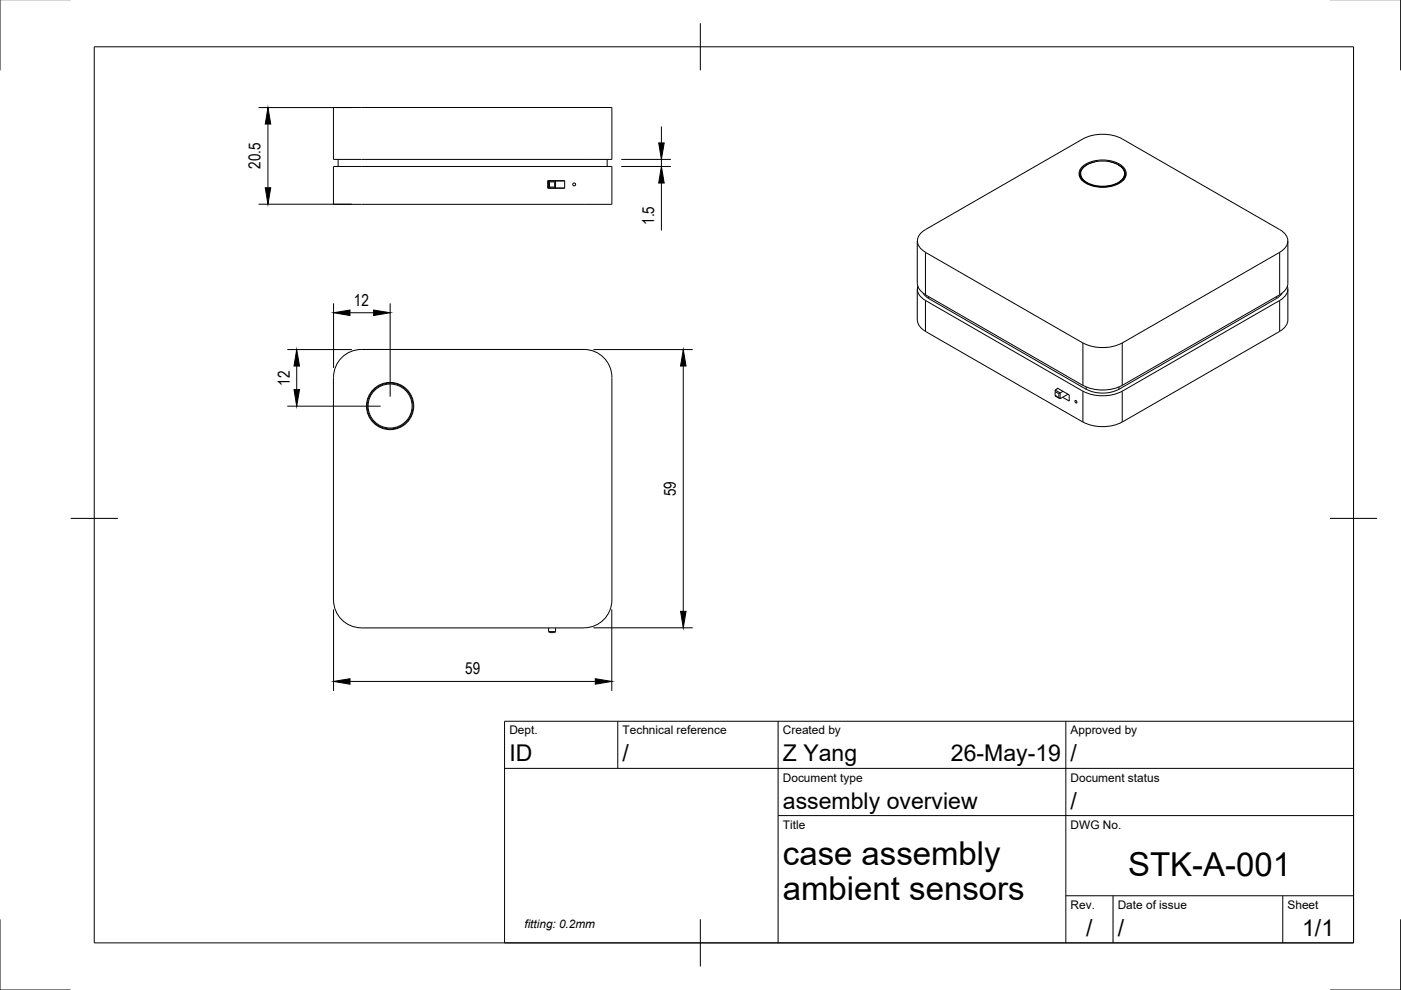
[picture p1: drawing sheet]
<svg xmlns="http://www.w3.org/2000/svg" width="297mm" height="210mm" viewBox="0 0 297 210" stroke-linecap="round" stroke-linejoin="round" font-family="sans-serif">
<!-- layer: Visible -->
<g fill="none" stroke="#000" stroke-width=".21">
<path d="M70.7 22.8h59v11h-59zM70.7 35.3h59v8h-59zM71.7 33.8v1.5M116.1 38.3h3.6v1.6h-3.6zM116.3 39.9h3.4M116.3 38.4h3.4M116.3 38.4l.2 .2M116.3 38.4v1.5M116.5 39.7h1.1M116.5 39.7l-.2 .2M116.5 38.6v1.1M116.5 38.6h1.1"/>
<path d="M117.6 38.6v1.1M117.6 38.6l.2-.2v1.5l-.2-.2M128.7 33.8v1.5M229.1 36.8a2.56 2.56 0 0 0 2.1 2.3 7.1 7.1 0 0 0 6.4-.7l.7-1 .1-.5M229.6 35.2a7.4 7.4 0 0 1 8.4 0 2.07 2.07 0 0 1 .8 2 2.07 2.07 0 0 1-1.5 1.7 7.5 7.5 0 0 1-7.7-.5 1.94 1.94 0 0 1 0-3.2zM229.9 35.3a6.9 6.9 0 0 1 7.8 0 1.91 1.91 0 0 1 .7 1.9 1.91 1.91 0 0 1-1.3 1.5 7.1 7.1 0 0 1-7.2-.4 1.8 1.8 0 0 1 0-3zM232.1 34.3l-1.3 .4-1.1 .7-.7 1-.1 1.1M235.4 34.3l1.4 .4 1 .7 .7 1 .1 1.1M238.4 36.8v.1M194.5 51.1v9M195.5 49.1l34.1-19.6a9.2 9.2 0 0 1 8.3 0l33.4 19.2a2.49 2.49 0 0 1 1.2 3.8l-1.2 1-33.4 19.2a9.3 9.3 0 0 1-8.3 0l-33.4-19.2a2.49 2.49 0 0 1-1.2-3.8zM273 51.1v9"/>
<path d="M194.5 61.3v6.5a2.94 2.94 0 0 0 1.7 2.4M194.5 60.1a2.94 2.94 0 0 0 1.7 2.4l33.4 19.2M194.6 60.7a2.59 2.59 0 0 0 1.6 3l33.4 19.2M195.7 62.2l.5 .6 .7 .5 33.4 19.2a7.8 7.8 0 0 0 6.9 0l33.4-19.2M196.2 70.3l33.4 19.2a9.2 9.2 0 0 0 8.3 0l33.4-19.2M271.8 62.2l-.5 .6-.7 .5M273 60.7a2.59 2.59 0 0 1-1.7 3l-33.4 19.2M273 61.3v6.5a2.94 2.94 0 0 1-1.7 2.4M273 60.1a2.94 2.94 0 0 1-1.7 2.4l-33.4 19.2M223.7 83.9h.1M223.7 83l.8 .5M223.7 82.7l1.1 .6"/>
<path d="M223.7 82.7v1.2M223.7 83.9l1.1 .6M223.7 83.9l.8 .5M224.2 82.4v-.1l2.5 1.4v1.3l-1.4-.8M224.3 82.4l-.6 .3M224.5 84.4l.3 .1M224.5 83.5v.9M224.8 83.3l-.3 .2M224.8 83.3v1.2M225.4 83l-.6 .3M226.4 83.6l-1.6 .9M228 84.9l.3 .3v.2l-.4-.2z"/>
<path d="M229.6 82.9a9.2 9.2 0 0 0 8.3 0M229.6 81.7a9.2 9.2 0 0 0 8.3 0M76.6 133.1h47.2M76.6 133.1a5.9 5.9 0 0 1-5.9-5.9v-47.2a5.9 5.9 0 0 1 5.9-5.9h47.2a5.9 5.9 0 0 1 5.9 5.9v47.2a5.9 5.9 0 0 1-5.9 5.9M116.3 133.1v.8M116.3 133.9l.2 .2h1.1l.2-.2M116.3 133.9h1.5M117.8 133.1v.8"/>
<circle cx="121.7" cy="39.1" r=".31"/>
<circle cx="82.7" cy="86.1" r="4.9"/>
<circle cx="82.7" cy="86.1" r="4.7"/>
<circle cx="82.7" cy="86.1" r="5"/>
</g>
<!-- layer: Visible Narrow -->
<g fill="none" stroke="#000" stroke-width=".21">
<path d="M228.9 37l.2 .7 .4 .6M230.4 34.9a2.03 2.03 0 0 0-1.4 1.9 2.03 2.03 0 0 0 1.2 1.9 7.1 7.1 0 0 0 7.6-.3 1.98 1.98 0 0 0-.7-3.5M238.6 37l-.1 .7-.4 .6M196.2 53.5v9M271.3 53.5v9M196.2 63.7v6.6M196.9 62.9v.4M229.6 72.7v9M237.9 72.7v9M270.6 62.9v.4M271.3 63.7v6.6M229.6 82.9v6.6"/>
<path d="M230.3 82.1v.4M237.2 82.1v.4M237.9 82.9v6.6"/>
</g>
<!-- layer: TitleBlock -->
<path d="M107 152.9h180v47h-180zM131 152.9v10M165 152.9v47M226 152.9v47M107 162.9h180M165 172.9h122M226 189.9h61M236 189.9v10M272 189.9v10" fill="none" stroke="#000" stroke-width=".21"/>
<!-- layer: Dimensions -->
<g fill="none" stroke="#000" stroke-width=".21">
<path d="M54.8 22.8h19.8M56.8 26.3v13.5M131.7 33.8h10.5M131.7 35.3h10.5M140.2 26.8v3.5M140.2 33.8v1.5M140.2 38.8v10.1M54.8 43.3h19.8M60.9 74.1h13.7M62.9 77.6v5M70.7 64.3v13.7M74.2 66.3h5"/>
<path d="M82.7 64.3v19.8M125.8 74.1h21.1M144.9 77.6v52M60.9 86.1h19.8M70.7 129.2v17.3M125.8 133.1h21.1M129.7 129.2v17.3M74.2 144.5h52"/>
</g>
<path d="M56.8 22.8l.6 3.5h-1.2zM56.2 39.8h1.2l-.6 3.5zM139.7 30.3h1.1l-.6 3.5zM140.2 35.3l.6 3.5h-1.1zM62.9 74.1l.6 3.5h-1.2zM70.7 66.3l3.5-.6v1.2zM79.2 65.7l3.5 .6-3.5 .6zM144.9 74.1l.6 3.5h-1.2zM62.3 82.6h1.2l-.6 3.5zM144.3 129.6h1.2l-.6 3.5zM70.7 144.5l3.5-.6v1.2zM126.2 143.9l3.5 .6-3.5 .6z" fill="#000" stroke="#000" stroke-width=".21"/>
<!-- layer: Border -->
<path d="M0 -.1v15M297 -.1v15M20 9.9h267v190h-267zM148.5 4.9v10M15 109.9h10M282 109.9h10M0 194.9v15h15M148.5 194.9v10M297 194.9v15h-15" fill="none" stroke="#000" stroke-width=".21"/>
<g font-size="7">
<text x="166" y="183.4">case assembly</text>
<text x="239.2" y="185.8">STK-A-001</text>
<text x="166" y="190.9">ambient sensors</text>
</g>
<g font-size="4.9">
<text x="108" y="161.4">ID</text>
<text x="132" y="161.4">/</text>
<text x="166" y="161.4">Z Yang</text>
<text x="201.6" y="161.4">26-May-19</text>
<text x="227" y="161.4">/</text>
<text x="166" y="171.4">assembly overview</text>
<text x="227" y="171.4">/</text>
<text x="230.3" y="198.6">/</text>
<text x="237" y="198.4">/</text>
<text x="276.1" y="198.6">1/1</text>
</g>
<g font-size="3.5">
<text x="55.3" y="35.8" transform="rotate(-90 55.3 35.8)">20.5</text>
<text x="138.7" y="47.7" transform="rotate(-90 138.7 47.7)">1.5</text>
<text x="75" y="64.8">12</text>
<text x="61.4" y="81.8" transform="rotate(-90 61.4 81.8)">12</text>
<text x="143.3" y="105.2" transform="rotate(-90 143.3 105.2)">59</text>
<text x="98.6" y="142.9">59</text>
</g>
<g font-size="2.5">
<text x="108" y="155.7">Dept.</text>
<text x="132" y="155.7">Technical reference</text>
<text x="166" y="155.7">Created by</text>
<text x="227" y="155.7">Approved by</text>
<text x="166" y="165.7">Document type</text>
<text x="227" y="165.7">Document status</text>
<text x="166" y="175.7">Title</text>
<text x="227" y="175.7">DWG No.</text>
<text x="111.2" y="196.8">fitting: 0.2mm</text>
<text x="227" y="192.7">Rev.</text>
<text x="237" y="192.7">Date of issue</text>
<text x="273" y="192.7">Sheet</text>
</g>
</svg>
